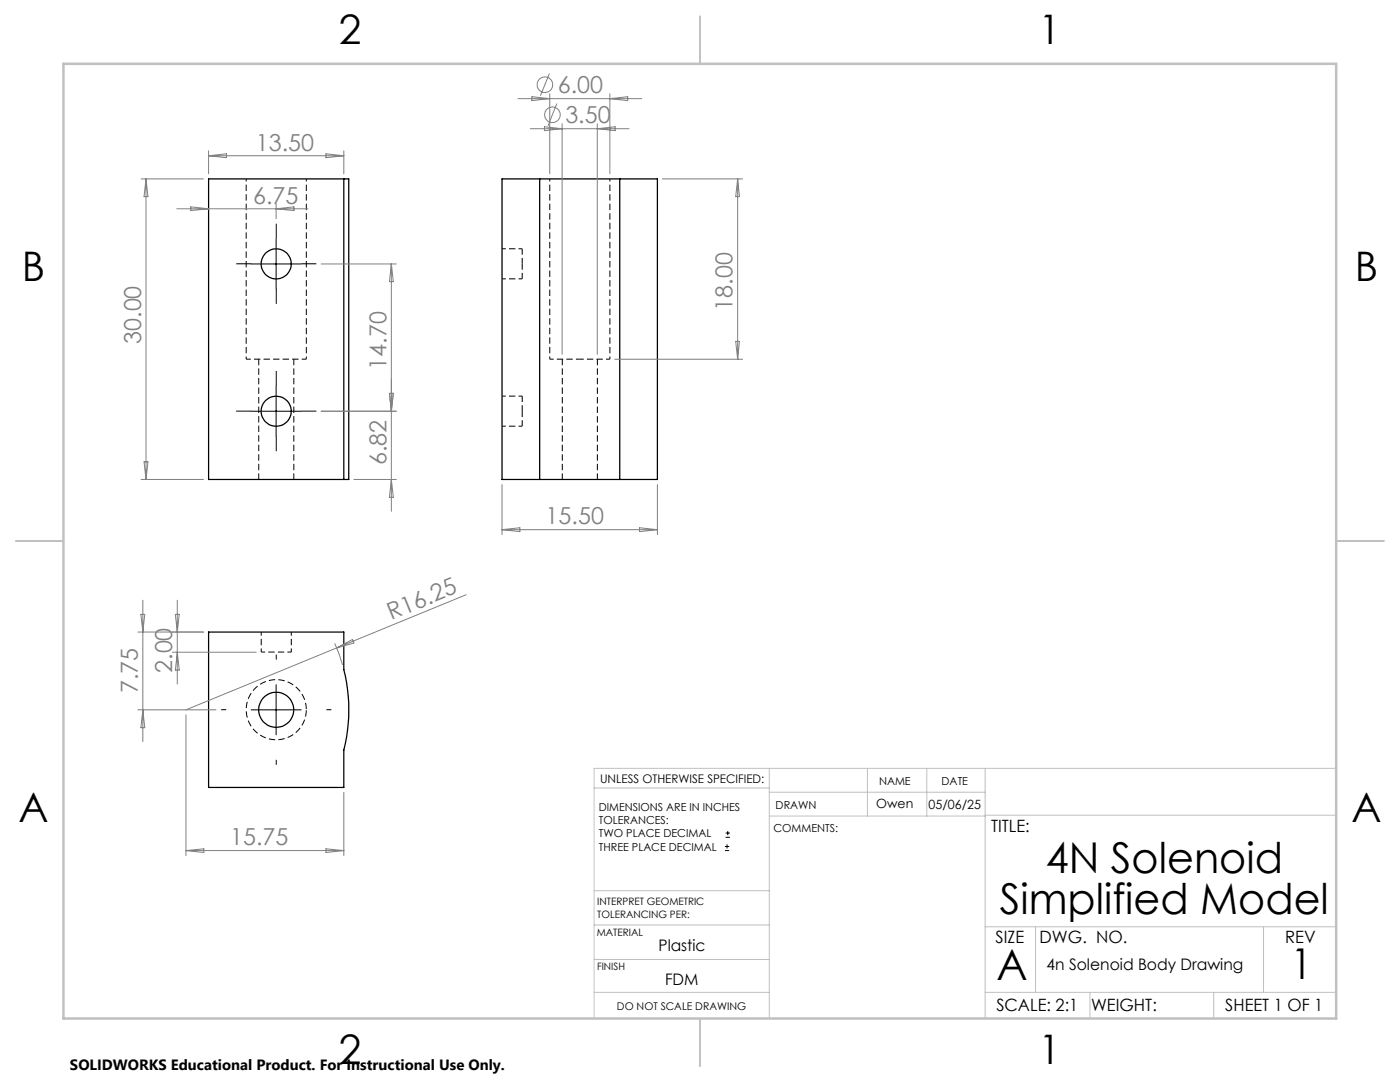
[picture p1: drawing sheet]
<svg xmlns="http://www.w3.org/2000/svg" width="279mm" height="216mm" viewBox="0 0 279 216" stroke-linecap="round" stroke-linejoin="round" font-family="sans-serif">
<path d="M49.1 71.7h12" fill="none" stroke="#000" stroke-width=".2" stroke-dasharray="1.3 .6" stroke-dashoffset=".3" stroke-linecap="butt"/>
<path d="M49.1 35.7v36M109.7 35.7v36M61.1 71.7v-36M121.7 71.7v-36" fill="none" stroke="#000" stroke-width=".2" stroke-dasharray="1.3 .6" stroke-dashoffset=".7" stroke-linecap="butt"/>
<path d="M104.2 52.6v-3M104.2 55.6v-3M51.6 71.7v24M112.2 71.7v24M58.6 95.7v-24M104.2 82v-3M104.2 85v-3M119.2 95.7v-24" fill="none" stroke="#000" stroke-width=".2" stroke-dasharray="1.3 .6" stroke-dashoffset=".1" stroke-linecap="butt"/>
<g fill="none" stroke="#000" stroke-width=".25">
<path d="M68.6 35.7h1v60h-1M68.6 35.7h-27v60h27M68.6 35.7v60M107.7 35.7h16M107.7 35.7h-7.5v60h7.5M107.7 35.7v60M123.7 35.7h7.5v60h-7.5M123.7 35.7v60M107.7 95.7h16M41.6 126.1h27v7.5a33 33 0 0 1 0 16v7.5h-27z"/>
<circle cx="55.1" cy="52.7" r="2.99"/>
<circle cx="55.1" cy="82.1" r="3"/>
<circle cx="55.1" cy="141.6" r="3.5"/>
</g>
<path d="M100.2 55.6h4M104.2 49.6h-4M104.2 79h-4M109.7 71.7h6M115.7 71.7h6M100.2 85h4M52.1 130.1h6M52.1 126.1v4M58.1 130.1v-4" fill="none" stroke="#000" stroke-width=".2" stroke-dasharray="1.3 .6" stroke-dashoffset=".5" stroke-linecap="butt"/>
<path d="M61.1 141.6a6 6 0 0 1-8.8 5.3 6 6 0 0 1-.5-10.3 6 6 0 0 1 9.3 4.5v.5" fill="none" stroke="#000" stroke-width=".2" stroke-dasharray="1.3 .6" stroke-dashoffset="-.1" stroke-linecap="butt"/>
<g fill="none" stroke="#808080" stroke-width=".2">
<path d="M103.4 19.7h24.7M106.2 19.3l3.5 .4-3.5 .4zM109.6 14.7l-1.8 4.4M109.7 18.7v16M121.7 18.7v16M121.7 19.7l3.6-.4v.8zM28.2 35.7h12.4M29.1 35.7v60M29.1 35.7l.4 3.5h-.7zM41.6 30.1v4.6M41.6 31.1h27M41.6 31.1l3.6-.4v.8z"/>
<path d="M65.1 30.7l3.5 .4-3.5 .4zM68.6 30.1v4.6M105.8 25.7h19.8M108.7 25.3l3.5 .4-3.5 .4zM111.1 20.7l-1.7 4.4M112.2 24.7v46M119.2 24.7v46M119.2 25.7l3.6-.4v.8zM132.2 35.7h16M147.2 35.7l.4 3.5h-.8zM147.2 35.7v36M35.3 41.7h26.2"/>
<path d="M38.1 41.3l3.5 .4-3.5 .3zM55.1 40.6v3M55.1 41.7l3.6-.4v.7zM64.1 52.7h15M78.1 52.7v49.3M78.1 52.7l.4 3.5h-.8zM77.7 78.5h.8l-.4 3.6zM122.7 71.7h25.5M146.8 68.1h.8l-.4 3.6zM28.2 95.7h12.4M28.8 92.1h.7l-.4 3.6zM70.6 95.7h8.5"/>
<path d="M78.1 95.7l.4 3.5h-.8zM79.1 82.1h-15M100.2 96.7v10M131.2 96.7v10M28.5 119.8v28.2M35.4 119.8v16.7M93 118.7l-55.9 22.9M100.2 105.7h31M100.2 105.7l3.6-.4v.8zM127.6 105.3l3.6 .4-3.6 .4zM27.5 126.1h13.1M28.1 122.6h.8l-.4 3.5z"/>
<path d="M34.4 130.1h16.7M35 122.6h.8l-.4 3.5zM35.4 130.1l.4 3.6h-.8zM66.8 128.4l1.6 4.3M67.2 129.3l3.1-1.7 .3 .7zM27.5 141.6h15.6M28.5 141.6l.4 3.6h-.8zM37.1 142.6v28.1M68.6 158.1v12.6M37.1 169.7h31.5M37.1 169.7l3.6-.3v.7zM65.1 169.4l3.5 .3-3.5 .4z"/>
<circle cx="108.8" cy="16.9" r="1.56"/>
<circle cx="110.2" cy="22.9" r="1.56"/>
</g>
<path d="M50.1 52.7h10M55.1 47.7v9.9M55.1 77v10.1M50.1 82.1h10M55.1 136.6v10M50.1 141.6h10M144.7 169.7h.8M144.7 168.9h.8M144.8 167.1h.9M144.8 166.2h.9M145.1 168.5v.8M145.2 165.8v.9" fill="none" stroke="#000" stroke-width=".2"/>
<path d="M50.1 52.6h-3M55.1 47.6v-3M55.1 57.6v3M60.1 52.6h3M55.1 77v-3M50.1 82h-3M55.1 87v3M60.1 82h3M55.1 131.6v-1M45.1 141.6h-1M55.1 151.6v1M65.1 141.6h1" fill="none" stroke="#000" stroke-width=".2" stroke-dasharray="15.2 1.3 1.3 1.3" stroke-linecap="butt"/>
<g fill="none" stroke="#c0c0c0" stroke-width=".2">
<path d="M118.6 157.2h34.9M153.5 153.3v49.9M153.5 158.1h43.1M173.1 153.3v9.5M185 153.3v9.5M196.6 153.3v49.9M266.7 153.3h-148.1v49.9M118.6 177.7h35M153.5 162.8h43.1M196.6 162.7h70.1M118.6 198h34.9M118.6 191.5h34.9"/>
<path d="M118.6 184.6h35M196.6 198h70.1M196.6 184.9h70.1M206.7 184.9v13.1M217.5 198v5.2M242.2 198v5.2M252.2 184.9v13.1"/>
</g>
<path d="M139.7 3.2v9.5M3.1 107.9h9.6M266.7 107.9h9.5M139.7 203.2v9.6" fill="none" stroke="#c0c0c0" stroke-width=".25"/>
<path d="M12.7 12.7h254v190.5h-254z" fill="none" stroke="#c0c0c0" stroke-width=".5"/>
<g font-size="8.5">
<text x="208.7" y="174.2">4N Solenoid</text>
<text x="199.6" y="182.3">Simplified Model</text>
<text x="198.9" y="195.5">A</text>
<text x="257.6" y="195.4">1</text>
</g>
<g font-size="8.1">
<text x="67.6" y="8.9">2</text>
<text x="207.3" y="8.9">1</text>
<text x="4.4" y="56.2">B</text>
<text x="270.4" y="56.2">B</text>
<text x="3.7" y="164.1">A</text>
<text x="269.7" y="164.1">A</text>
<text x="67.6" y="212.4">2</text>
<text x="207.3" y="212.4">1</text>
</g>
<g font-size="4.7" fill="#808080">
<text x="111.3" y="18.6">6.00</text>
<text x="112.8" y="24.6">3.50</text>
<text x="51.1" y="30.1">13.50</text>
<text x="50.5" y="40.6">6.75</text>
<text x="146.2" y="62" transform="rotate(-90 146.2 62)">18.00</text>
<text x="28.1" y="68.6" transform="rotate(-90 28.1 68.6)">30.00</text>
<text x="77.1" y="73.7" transform="rotate(-90 77.1 73.7)">14.70</text>
<text x="77.1" y="92.8" transform="rotate(-90 77.1 92.8)">6.82</text>
<text x="108.9" y="104.7">15.50</text>
<text x="78.1" y="123.7" transform="rotate(-22 78.1 123.7)">R16.25</text>
<text x="34.4" y="134.3" transform="rotate(-90 34.4 134.3)">2.00</text>
<text x="27.5" y="138.3" transform="rotate(-90 27.5 138.3)">7.75</text>
<text x="45.9" y="168.7">15.75</text>
</g>
<g font-size="3.4">
<text x="197.8" y="166">TITLE:</text>
<text x="198.7" y="188.1">SIZE</text>
<text x="207.5" y="188.1">DWG. NO.</text>
<text x="256.5" y="188.2">REV</text>
<text x="198.8" y="201.7">SCALE: 2:1</text>
<text x="217.7" y="201.8">WEIGHT:</text>
<text x="244.5" y="201.7">SHEET 1 OF 1</text>
</g>
<g font-size="3.2">
<text x="131.4" y="189.8">Plastic</text>
<text x="132.7" y="196.6">FDM</text>
<text x="208.9" y="193.5">4n Solenoid Body Drawing</text>
</g>
<text font-size="3" x="14" y="213.5">SOLIDWORKS Educational Product. For Instructional Use Only.</text>
<g font-size="2.5">
<text x="174.9" y="161.3">Owen</text>
<text x="185.3" y="161.4">05/06/25</text>
</g>
<text font-size="2.4" x="119.8" y="156.2">UNLESS OTHERWISE SPECIFIED:</text>
<g font-size="2.2">
<text x="119.5" y="161.8">DIMENSIONS ARE IN INCHES</text>
<text x="154.8" y="161.4">DRAWN</text>
<text x="175.4" y="156.6">NAME</text>
<text x="187.9" y="156.7">DATE</text>
<text x="119.5" y="164.4">TOLERANCES:</text>
<text x="119.5" y="167.1">TWO PLACE DECIMAL</text>
<text x="154.4" y="166.1">COMMENTS:</text>
<text x="119.5" y="169.7">THREE PLACE DECIMAL</text>
</g>
<text font-size="2.1" x="123.1" y="201.6">DO NOT SCALE DRAWING</text>
<g font-size="2">
<text x="119.2" y="180.6">INTERPRET GEOMETRIC</text>
<text x="119.2" y="183.1">TOLERANCING PER:</text>
<text x="119.1" y="186.7">MATERIAL</text>
<text x="119.1" y="193.5">FINISH</text>
</g>
</svg>
